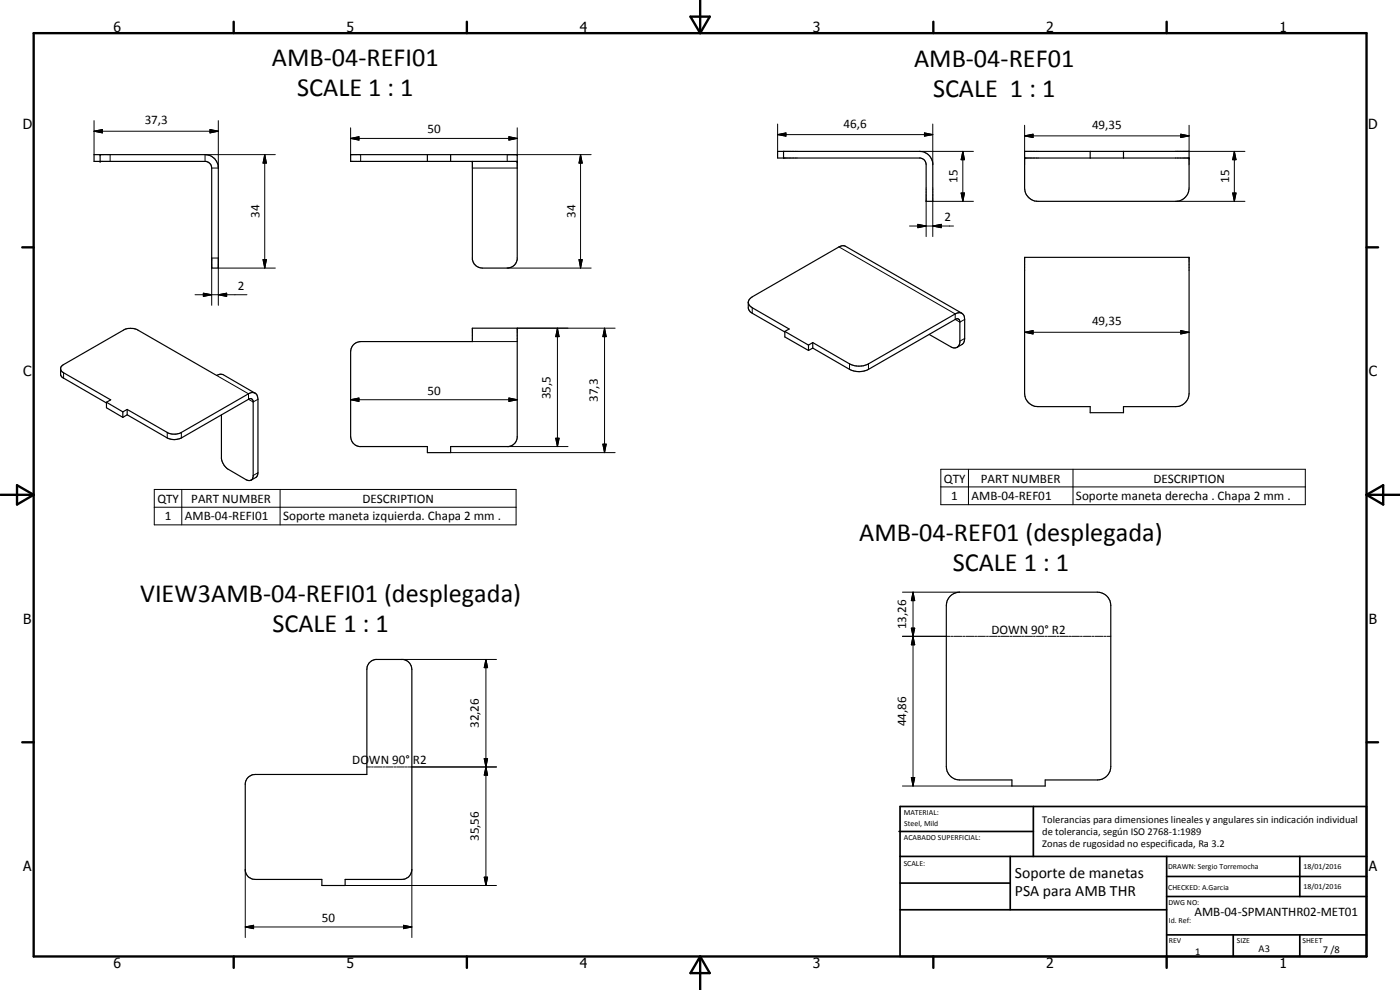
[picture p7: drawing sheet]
<svg xmlns="http://www.w3.org/2000/svg" width="420mm" height="297mm" viewBox="0 0 420 297" stroke-linecap="round" stroke-linejoin="round" font-family="sans-serif">
<g fill="none" stroke="#000" stroke-width=".35">
<path d="M28.2 46.4h33.3a4 4 0 0 1 4 4v30h-2v-30a2.07 2.07 0 0 0-1.6-2h-33.7zM30 46.4v2M128.3 46.4v2M135.2 46.4v2M141.8 48.4v29.4a3 3 0 0 0 2.9 2.6h7.5a3 3 0 0 0 3-2.6v-31.4h-50v2h50M233.4 45.4h42.6a4 4 0 0 1 3.9 3.5v11.5h-2v-11a2.07 2.07 0 0 0-1.6-2h-42.9zM235.2 45.4v2M307.5 45.4h49.4v11a4 4 0 0 1-4.1 4h-41.3a4 4 0 0 1-4-4zM307.5 47.4h49.4M327.2 45.4v2M337.2 45.4v2M307.5 77.2h49.4v40.8a4 4 0 0 1-4.1 4h-15.6v1.8h-10v-1.8h-15.7a4 4 0 0 1-4-4z"/>
<path d="M224.6 90.8a1.88 1.88 0 0 0 1.2 1.5l11 6.4-1.3 .7M235.5 99.4l7.1 4.1M235.5 99.4v1.7l7.1 4.1M288.7 94l-34.9-20.1-.8-.2-1.2 .4-26 15-1.1 .9-.1 2.4 .6 1.2 10.3 6M18.2 110.9l.9 .9 14.1 8.2-1.2 .7M76.6 118l-9.6-5.6-.8-.1-1.2 .3-23.7-13.6a4.7 4.7 0 0 0-4.2 0l-18 10.4-.9 1v2.1l.6 .8 13.2 7.6M106.1 103.4l1-.7 1.1-.2h33.6v-4h13.4v32.9a2.97 2.97 0 0 1-2.6 2.6h-17.4v1.8h-6.9v-1.8h-20.4a3 3 0 0 1-2.7-3v-25.5l.3-1.1zM242.6 103.5v1.7M243.9 102.8l11.1 6.4a6.2 6.2 0 0 0 5.6 0l26.1-15a1.74 1.74 0 0 1 2-.2 1.74 1.74 0 0 1 .8 1.8l-.1 6.4-.5 1.1-1.7 .9M243.9 102.8l-1.3 .7M243.9 104.4l-1.3 .8M243.9 102.8v1.6"/>
<path d="M278.8 100.3l6.8 3.9a1.64 1.64 0 0 0 2.5-1.5v-6.3l-.2-.5-.7-.3-26.6 15.2a6.2 6.2 0 0 1-5.6 0l-11.1-6.4M32 120.7l4.9 2.9M32 120.7v1.6l4.9 2.9M36.9 123.6v1.6M38.2 124.5l12 6.9a4.7 4.7 0 0 0 4.2 0l20.2-11.6 .9-.2 .5 .7v22.7l-.3 .8-.4 .3M38.2 122.9l12 6.9a4.5 4.5 0 0 0 4.2 0l20.2-11.6a1.74 1.74 0 0 1 2-.2 1.74 1.74 0 0 1 .8 1.8v22.1l-.4 1.2-1.7 1M38.2 122.9l-1.3 .7M38.2 124.5l-1.3 .7M38.2 122.9v1.6M66.5 124.5v13a5 5 0 0 0 2.1 3.3l5.5 3.3h1.2M285 179l1.2-.9 1.8-.4h41.3a4 4 0 0 1 4.1 4v48.3a4 4 0 0 1-4.1 4h-15.6v1.8h-10v-1.8h-15.7a4 4 0 0 1-4-4v-48.3l.3-1.4zM74.5 233.3l1-.7 1.1-.2h33.5v-31.6a3 3 0 0 1 2.6-2.9h8.3a3 3 0 0 1 2.6 2.9v60.1a3 3 0 0 1-3 3h-17v1.8h-7v-1.8h-20a2.93 2.93 0 0 1-3-2.6v-26.3l.4-1.2z"/>
</g>
<g fill="#000">
<circle cx="30" cy="46.4" r=".18"/>
<circle cx="30" cy="48.4" r=".18"/>
<circle cx="141.8" cy="48.4" r=".18"/>
<circle cx="155.2" cy="46.4" r=".18"/>
<circle cx="155.2" cy="48.4" r=".18"/>
<circle cx="307.5" cy="47.4" r=".18"/>
<circle cx="356.9" cy="47.4" r=".18"/>
</g>
<g fill="none" stroke="#000" stroke-width=".3">
<path d="M28.2 39.4l2.5-.5v1zM28.2 39.4h37.3M28.2 36.2v10.2M63 38.9l2.5 .5-2.5 .5zM65.5 36.2v14.2h-2M105.2 38.4v8M155.2 38.4v8M233.4 37.2v8.2M277.4 39.9l2.5 .5-2.5 .5zM279.9 37.2v12.2M307.5 37.6v7.8M356.9 37.6v7.8"/>
<path d="M33.1 46.4v2M79.4 46.4l.6 2.5h-1.1zM79.4 46.4v34M82.6 46.4h-21.1v2M105.2 41.5l2.5-.5v1zM105.2 41.5h50M108.2 46.4v2M141.8 50.4h13.4M152.7 41l2.5 .5-2.5 .5zM174.2 46.4l.5 2.5h-.9zM174.2 46.4v34M177.4 46.4h-25.2v2"/>
<path d="M233.4 40.4l2.5-.5v1zM233.4 40.4h46.5M276 45.4h16.1M288.4 57.9h1.1l-.5 2.5zM289 45.4l.5 2.5h-1.1zM289 45.4v15M307.5 40.8l2.5-.5v1zM307.5 40.8h49.4M352.8 45.4h20.8M354.4 40.3l2.5 .5-2.5 .5zM369.9 57.9h1.1l-.6 2.5zM370.4 45.4l.6 2.5h-1.1z"/>
<path d="M370.4 45.4v15M78.9 77.9h1.1l-.6 2.5zM173.8 77.9h.9l-.5 2.5zM251.8 74.1l34.9 20.1v1.6l1.4 .8 1.4-.8M273 67.8h13.2M275.5 67.3l2.4 .5-2.4 .5zM277.9 60.4v10.6M279.9 67.8l2.6-.5v1zM292.1 60.4h-12.2v10.6M352.8 60.4h20.8M58.5 88.4h15.6M61 88l2.5 .4-2.5 .5z"/>
<path d="M63.5 91.6v-14.2h2v14.2M65.5 88.4l2.5-.4v.9zM65.5 80.4h17.1M152.2 80.4h25.2M155.2 98.5h29.4M167.3 98.5l.5 2.5h-1zM167.3 98.5v35.5M181.4 98.5l.5 2.5h-1zM181.4 98.5v37.3M225.8 92.3v1.7M307.5 99.7l2.5-.5v1zM307.5 99.7h49.4"/>
<path d="M354.4 99.2l2.5 .5-2.5 .5zM19.1 111.8v1.7M65 112.6l9.6 5.6v1.6l1.4 .8 1.4-.8M105.2 119.9l2.5-.5v1zM105.2 119.9h50M141.8 102.5h13.4M152.7 119.4l2.5 .5-2.5 .5zM255 109.2v1.6M260.6 109.2v1.6M289.5 101.6l-1.4 .8M50.2 129.8v1.6M54.4 129.8v1.6"/>
<path d="M135.2 135.8h49.4M152.2 134h18.3M166.8 131.5h1l-.5 2.5zM180.9 133.3h1l-.5 2.5zM46.3 146.9h108.6v10.6h-108.6zM46.3 152.2h108.6M54.6 146.9v10.6M77.4 141.9l-1.4 .8M84.1 146.9v10.6M282.4 140.8h109.3v10.6h-109.3zM282.4 146.1h109.3M290.6 140.8v10.6"/>
<path d="M322 140.8v10.6M270.8 177.7h17.2M274 177.7l.5 2.5h-1zM274 177.7v58.1M120.6 197.9h28.4M145.8 197.9l.5 2.4h-1zM145.8 197.9v67.8M270.8 190.9h14.4M273.5 188.5h1l-.5 2.4zM274 190.9l.5 2.6h-1zM285.5 190.9h.6M286.3 190.9h2.4"/>
<path d="M289 190.9h.6M289.9 190.9h2.4M292.5 190.9h.6M293.4 190.9h2.3M296.1 190.9h.5M297 190.9h2.3M299.6 190.9h.6M300.4 190.9h2.4M303.1 190.9h.6M304 190.9h2.4M306.6 190.9h.6M307.5 190.9h2.4"/>
<path d="M310.2 190.9h.5M311.1 190.9h2.3M313.7 190.9h.6M314.6 190.9h2.3M317.2 190.9h.6M318.1 190.9h2.4M320.7 190.9h.6M321.6 190.9h2.4M324.3 190.9h.5M325.2 190.9h2.3M327.8 190.9h.6M328.7 190.9h2.3"/>
<path d="M331.3 190.9h.6M332.2 190.9h1.2M110.1 230.1h1.1M111.5 230.1h.5M112.3 230.1h2.3M114.9 230.1h.5M115.7 230.1h2.3M118.3 230.1h.5M119.1 230.1h2.3M121.6 230.1h.6M122.5 230.1h26.5M145.3 227.6h1l-.5 2.5z"/>
<path d="M145.8 230.1l.5 2.5h-1zM270.8 235.8h32.9M273.5 233.3h1l-.5 2.5zM73.6 278.1l2.5-.5v1zM73.6 278.1h50M73.6 260.9v20.4M103.6 265.7h45.4M121.1 277.6l2.5 .5-2.5 .5zM123.6 260.9v20.4M145.3 263.2h1l-.5 2.5z"/>
</g>
<g fill="none" stroke="#000" stroke-width=".71">
<path d="M10.1 9.9h400v277.1h-400zM70.1 6.5v3.4M140.1 6.5v3.4M207.2 5h5.8l-2.9 4.9zM210.1 0v9.9M280.1 6.5v3.4M350.1 6.5v3.4M6.7 74.2h3.4M410.1 74.2h3.5M.1 148.5h10M5.1 145.6l5 2.9-5 2.9zM410.1 148.5h10"/>
<path d="M410.1 148.5l5-2.9v5.8zM6.7 222.7h3.4M410.1 222.7h3.5M70.1 287v3.4M140.1 287v3.4M210.1 287v10M210.1 287l2.9 5h-5.8zM280.1 287v3.4M350.1 287v3.4"/>
</g>
<g fill="none" stroke="#000" stroke-width=".51">
<path d="M269.8 249.5h40.3M270.1 242h140v45h-140zM270.1 257h140M303.2 257v16M310.1 242v15M350.1 257v30M390.1 257v12M270.1 265h33.1M270.1 273h80M350.1 269h60M350.1 263h60M350.1 280.5h60"/>
<path d="M370.1 280.5v6.5M390.1 280.5v6.5"/>
</g>
<g fill="#000">
<path d="M28.2 39.4l2.5-.5v1zM63 38.9l2.5 .5-2.5 .5zM233.4 40.4l2.5-.5v1zM79.4 46.4l.6 2.5h-1.1zM105.2 41.5l2.5-.5v1zM152.7 41l2.5 .5-2.5 .5zM174.2 46.4l.5 2.5h-.9zM277.4 39.9l2.5 .5-2.5 .5zM288.4 57.9h1.1l-.5 2.5zM289 45.4l.5 2.5h-1.1zM307.5 40.8l2.5-.5v1zM354.4 40.3l2.5 .5-2.5 .5z"/>
<path d="M369.9 57.9h1.1l-.6 2.5zM370.4 45.4l.6 2.5h-1.1zM78.9 77.9h1.1l-.6 2.5zM173.8 77.9h.9l-.5 2.5zM275.5 67.3l2.4 .5-2.4 .5zM279.9 67.8l2.6-.5v1zM61 88l2.5 .4-2.5 .5zM65.5 88.4l2.5-.4v.9zM307.5 99.7l2.5-.5v1zM105.2 119.9l2.5-.5v1zM167.3 98.5l.5 2.5h-1zM181.4 98.5l.5 2.5h-1z"/>
<path d="M354.4 99.2l2.5 .5-2.5 .5zM152.7 119.4l2.5 .5-2.5 .5zM166.8 131.5h1l-.5 2.5zM180.9 133.3h1l-.5 2.5zM273.5 188.5h1l-.5 2.4zM274 177.7l.5 2.5h-1zM274 190.9l.5 2.6h-1zM145.8 197.9l.5 2.4h-1zM145.3 227.6h1l-.5 2.5zM145.8 230.1l.5 2.5h-1zM273.5 233.3h1l-.5 2.5zM73.6 278.1l2.5-.5v1z"/>
<path d="M121.1 277.6l2.5 .5-2.5 .5zM145.3 263.2h1l-.5 2.5z"/>
</g>
<g font-size="7.9">
<text x="81.6" y="19.9">AMB-04-REFI01</text>
<text x="274.3" y="20.1">AMB-04-REF01</text>
<text x="89.1" y="28.9">SCALE 1 : 1</text>
<text x="280" y="29.1">SCALE 1 : 1</text>
<text x="257.9" y="162.3">AMB-04-REF01 (desplegada)</text>
<text x="285.9" y="171.2">SCALE 1 : 1</text>
<text x="42.1" y="180.7">VIEW3AMB-04-REFI01 (desplegada)</text>
<text x="81.8" y="189.7">SCALE 1 : 1</text>
</g>
<g font-size="4.7">
<text x="304.6" y="263.5">Soporte de manetas</text>
<text x="304.6" y="268.9">PSA para AMB THR</text>
</g>
<g font-size="4.2">
<text x="34" y="9.6">6</text>
<text x="104" y="9.6">5</text>
<text x="174" y="9.6">4</text>
<text x="244" y="9.6">3</text>
<text x="314" y="9.6">2</text>
<text x="384" y="9.6">1</text>
<text x="6.8" y="38.7">D</text>
<text x="410.6" y="38.7">D</text>
<text x="7" y="112.9">C</text>
<text x="410.8" y="112.9">C</text>
<text x="7" y="187.1">B</text>
<text x="410.8" y="187.1">B</text>
<text x="7" y="261.4">A</text>
<text x="410.8" y="261.4">A</text>
<text x="34" y="290.4">6</text>
<text x="104" y="290.4">5</text>
<text x="174" y="290.4">4</text>
<text x="244" y="290.4">3</text>
<text x="314" y="290.4">2</text>
<text x="384" y="290.4">1</text>
</g>
<g font-size="3.9">
<text x="43.4" y="37.3">37,3</text>
<text x="128.3" y="40">50</text>
<text x="253.2" y="38.3">46,6</text>
<text x="327.7" y="38.7">49,35</text>
<text x="287.4" y="54.9" transform="rotate(-90 287.4 54.9)">15</text>
<text x="368.9" y="54.9" transform="rotate(-90 368.9 54.9)">15</text>
<text x="77.9" y="65.4" transform="rotate(-90 77.9 65.4)">34</text>
<text x="172.7" y="65.4" transform="rotate(-90 172.7 65.4)">34</text>
<text x="283.4" y="66.3">2</text>
<text x="71.4" y="87">2</text>
<text x="327.7" y="97.6">49,35</text>
<text x="128.3" y="118.4">50</text>
<text x="165.2" y="119.8" transform="rotate(-90 165.2 119.8)">35,5</text>
<text x="179.4" y="120.6" transform="rotate(-90 179.4 120.6)">37,3</text>
<text x="283.3" y="144.8">QTY</text>
<text x="294.4" y="144.8">PART NUMBER</text>
<text x="346.1" y="144.8">DESCRIPTION</text>
<text x="47.2" y="150.8">QTY</text>
<text x="57.4" y="150.8">PART NUMBER</text>
<text x="108.8" y="150.8">DESCRIPTION</text>
<text x="285.5" y="150">1</text>
<text x="291.5" y="150">AMB-04-REF01</text>
<text x="322.9" y="150.1">Soporte maneta derecha . Chapa 2 mm .</text>
<text x="49.5" y="156.1">1</text>
<text x="55.5" y="156.1">AMB-04-REFI01</text>
<text x="85" y="156.2">Soporte maneta izquierda. Chapa 2 mm .</text>
<text x="271.9" y="188.8" transform="rotate(-90 271.9 188.8)">13,26</text>
<text x="297.5" y="190.2">DOWN 90° R2</text>
<text x="143.8" y="218.5" transform="rotate(-90 143.8 218.5)">32,26</text>
<text x="271.9" y="217.9" transform="rotate(-90 271.9 217.9)">44,86</text>
<text x="105.7" y="229.3">DOWN 90° R2</text>
<text x="143.8" y="252.4" transform="rotate(-90 143.8 252.4)">35,56</text>
<text x="358.5" y="275">AMB-04-SPMANTHR02-MET01</text>
<text x="96.6" y="276.6">50</text>
</g>
<g font-size="3.1">
<text x="312.7" y="246.8">Tolerancias para dimensiones lineales y angulares sin indicación individual</text>
<text x="312.7" y="250.4">de tolerancia, según ISO 2768-1:1989</text>
<text x="312.7" y="254">Zonas de rugosidad no especificada, Ra 3.2</text>
<text x="358.7" y="286.5">1</text>
<text x="377.7" y="285.6">A3</text>
<text x="397" y="285.9">7 /8</text>
</g>
<g font-size="2.4">
<text x="271.2" y="244.4">MATERIAL:</text>
<text x="271.3" y="252">ACABADO SUPERFICIAL:</text>
<text x="271.4" y="247.9">Steel, Mild</text>
<text x="271.2" y="259.7">SCALE:</text>
<text x="350.6" y="260.8">DRAWN: Sergio Torremocha</text>
<text x="391.2" y="260.6">18/01/2016</text>
<text x="350.6" y="267">CHECKED: A.Garcia</text>
<text x="391.2" y="266.7">18/01/2016</text>
<text x="350.6" y="271.4">DWG NO:</text>
<text x="350.8" y="276.9">Id. Ref:</text>
<text x="350.8" y="282.8">REV</text>
<text x="371.2" y="282.9">SIZE</text>
<text x="390.9" y="282.9">SHEET</text>
</g>
</svg>
